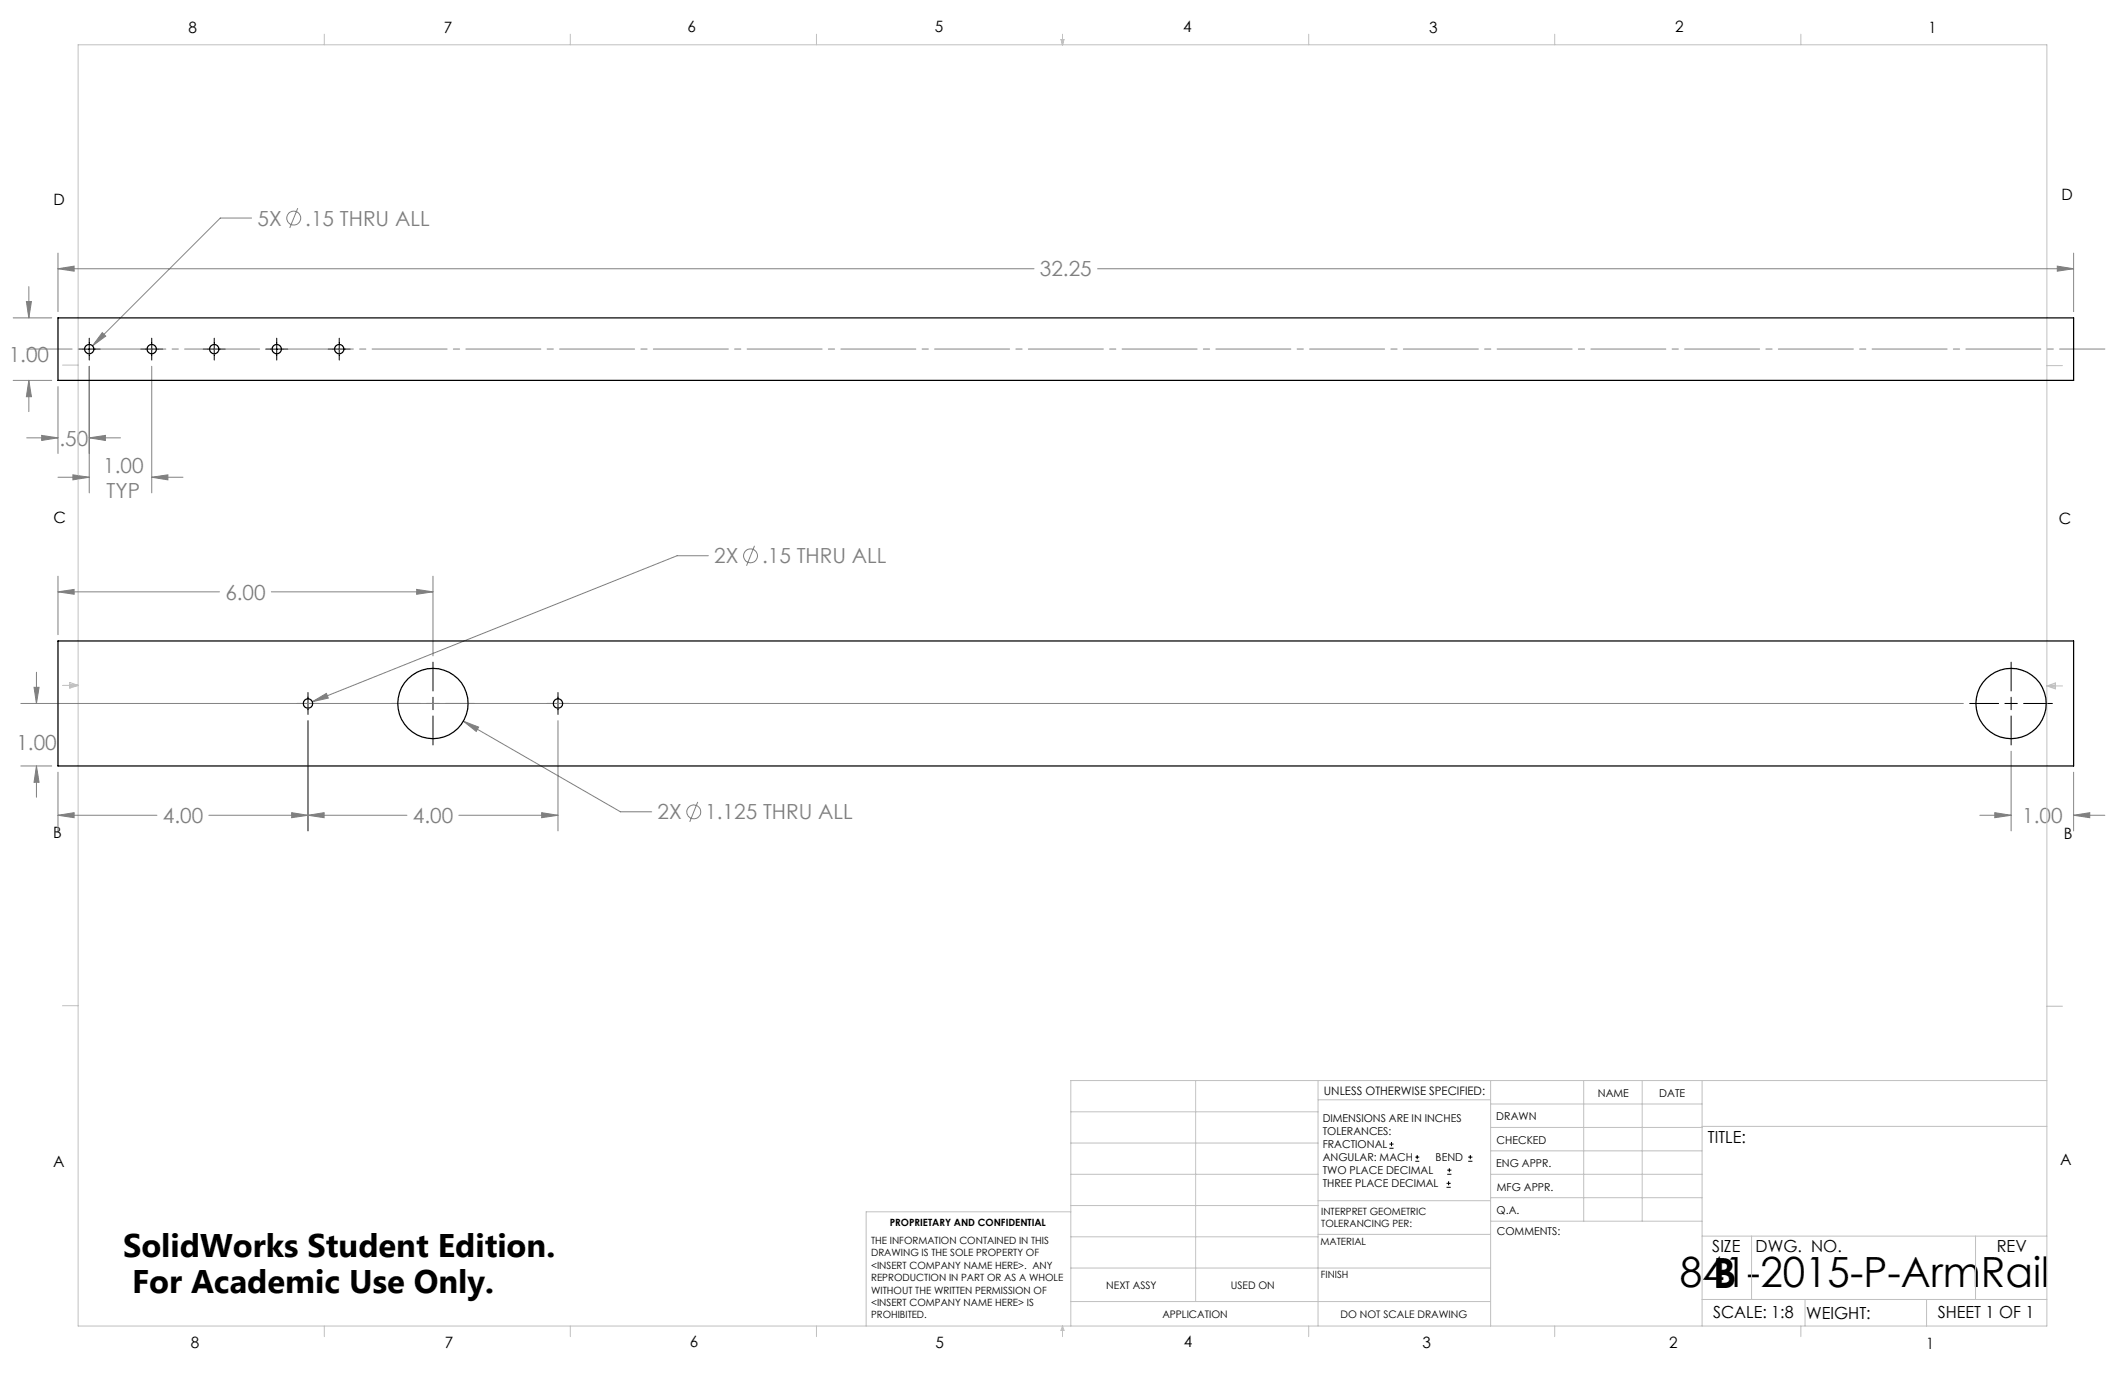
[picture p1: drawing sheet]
<svg xmlns="http://www.w3.org/2000/svg" width="432mm" height="279mm" viewBox="0 0 432 279" stroke-linecap="round" stroke-linejoin="round" font-family="sans-serif">
<g fill="none" stroke="#808080" stroke-width=".2">
<path d="M5.9 58.2v6.4M11.8 54.6l3.3-.5v1zM11.8 51.4v11.9M11.8 54.6h198.3M51.1 44.3h-6.3l-26 26M60.5 42.3l-1.6 4M223 54.6h198.4M418 54.1l3.4 .5-3.4 .5zM421.4 51.4v11.9M2.7 64.6h7.8M2.7 77.3h7.8M5.4 61.3h1l-.5 3.3z"/>
<path d="M5.9 77.3l.5 3.3h-1zM5.9 77.3v6.3M11.8 78.6v13.5M18.1 74.4v25.8M20.8 67.6l.7 .7-2.7 2zM30.8 74.4v25.8M5.4 89h6.4M8.5 88.5l3.3 .5-3.3 .5zM11.8 97h6.3M14.8 96.5l3.3 .5-3.3 .5zM18.1 89l3.3-.5v1zM18.1 89h6.4"/>
<path d="M30.8 97l3.3-.5v1zM30.8 97h6.4M11.8 117.1v11.9M84.7 119.8l3.3 .5-3.3 .5zM88 117.1v16.2M143.9 112.9h-6.3l-74.1 29.7M153.3 110.9l-1.6 4.1M6.9 139.7h1l-.5 3.2zM7.4 136.6v6.3M11.8 120.3l3.3-.5v1zM11.8 120.3h32.8M55.1 120.3h32.9"/>
<path d="M4.2 142.9h394.8M4.2 155.6h6.3M7.4 155.6l.5 3.4h-1zM7.4 155.6v6.4M11.8 156.9v11.9M62.6 146.4v22.4M63.5 142.6l2.8-1.7 .4 1zM94.2 146.5l3.1 1.2-.5 .9zM94.2 146.5l31.9 18.5h6.3M113.4 146.4v22.4M408.7 152.6v16.2M421.4 156.9v11.9"/>
<path d="M11.8 165.7l3.3-.6v1.1zM11.8 165.7h20.1M42.4 165.7h40.3M59.3 165.1l3.3 .6-3.3 .5zM62.6 165.7l3.3-.6v1.1zM93.2 165.7h20.2M110.1 165.1l3.3 .6-3.3 .5zM141.8 162.9l-1.6 4.1M402.3 165.7h6.4M405.3 165.1l3.4 .6-3.4 .5zM421.4 165.7l3.2-.6v1.1zM421.4 165.7h6.3"/>
<circle cx="59.7" cy="44.3" r="1.41"/>
<circle cx="152.5" cy="112.9" r="1.42"/>
<circle cx="141" cy="165" r="1.41"/>
</g>
<g fill="none" stroke="#000" stroke-width=".2">
<path d="M15.9 70.9h4.5M18.1 68.7v4.5M28.6 70.9h4.5M30.8 68.7v4.5M41.3 70.9h4.5M43.5 68.7v4.5M54 70.9h4.5M56.2 68.7v4.5M66.7 70.9h4.5M68.9 68.7v4.5M88 134.5v5.9M408.7 134.5v5.9"/>
<path d="M60.4 142.9h4.4M62.6 140.7v4.5M79.6 142.9h5.8M86.7 142.9h2.6M88 141.7v2.5M88 145.5v5.9M90.5 142.9h5.9M111.2 142.9h4.4M113.4 140.7v4.5M400.2 142.9h5.9M407.4 142.9h2.5M408.7 141.7v2.5"/>
<path d="M408.7 145.5v5.9M411.2 142.9h5.9M282.3 233.3h.9M282.3 232.5h.9M282.8 232.1v.8M287.6 236h.8M287.6 235.1h.8M288 234.7v.8M294.1 238.6h.8M294.1 237.8h.8M294.5 237.4v.8M298.3 236h.9"/>
<path d="M298.3 235.1h.9M298.8 234.7v.8M293.9 241.3h.9M293.9 240.5h.9M294.4 240v.8"/>
</g>
<path d="M427.7 70.9h-422.3" fill="none" stroke="#808080" stroke-width=".2" stroke-dasharray="15.2 1.3 1.3 1.3" stroke-dashoffset="6"/>
<g fill="none" stroke="#c0c0c0" stroke-width=".2">
<path d="M15.9 9.1h400v260.4h-400zM65.9 6.9v2.2M115.9 6.9v2.2M165.9 6.9v2.2M215.6 8h.6l-.3 1.1zM215.7 8l.2 1.1M215.9 6.9v2.2M216 8l-.1 1.1M265.9 6.9v2.2M315.9 6.9v2.2M365.9 6.9v2.2M12.7 74.2h3.2"/>
<path d="M415.9 74.3h3.2M12.7 139.3h3.2M14.2 139.1l1.7 .2M14.2 138.7l1.7 .6-1.7 .5zM15.9 139.3l-1.7 .3M415.9 139.4h3.2M415.9 139.4l1.8-.6v1.2zM415.9 139.4l1.8 .3M417.7 139.2l-1.8 .2M12.7 204.4h3.2M243 219.6v44.9M267.8 219.6v49.9"/>
<path d="M302.9 219.6v49.9M321.8 219.6v28.5M333.7 219.6v28.5M345.9 219.6v49.9M415.9 204.5h3.2M415.9 219.6h-198.3v49.9M217.6 238.6h50.2M217.6 232.3h50.2M217.6 225.9h50.2M267.8 223.5h35.1M302.9 233.9h43M302.9 229.1h43"/>
<path d="M302.9 224.3h43M302.9 238.6h43M345.9 228.9h70M217.6 257.7h85.3M217.6 251.3h50.2M217.6 245h50.2M217.6 246.2h-41.6v23.3M267.8 250.8h35.1M267.8 244h35.1M302.9 248.1h43M302.9 243.4h43M345.9 251.2h70"/>
<path d="M355.9 251.2v12.9M401.4 251.2v12.9M65.9 269.5v2.1M115.9 269.5v2.1M165.9 269.5v2.1M215.9 269.5v2.1M215.9 269.5l.3 .8h-.6zM217.6 264.5h85.3M265.9 269.5v2.1M315.9 269.5v2.1M345.9 264.1h70M365.9 269.5v2.1"/>
<path d="M366.8 264.1v5.4M391.5 264.1v5.4"/>
</g>
<path d="M59.3 165.1l3.3 .6-3.3 .5zM11.8 165.7l3.3-.6v1.1zM84.7 119.8l3.3 .5-3.3 .5zM11.8 120.3l3.3-.5v1zM62.6 165.7l3.3-.6v1.1zM110.1 165.1l3.3 .6-3.3 .5zM405.3 165.1l3.4 .6-3.4 .5zM421.4 165.7l3.2-.6v1.1zM6.9 139.7h1l-.5 3.2zM7.4 155.6l.5 3.4h-1zM63.5 142.6l3.2-.7-.4-1zM94.2 146.5l2.6 2.1 .5-.9zM418 54.1l3.4 .5-3.4 .5zM11.8 54.6l3.3-.5v1zM5.4 61.3h1l-.5 3.3zM5.9 77.3l.5 3.3h-1zM18.1 89l3.3-.5v1zM8.5 88.5l3.3 .5-3.3 .5zM14.8 96.5l3.3 .5-3.3 .5zM30.8 97l3.3-.5v1zM20.8 67.6l-2 2.7 2.7-2z" fill="#808080"/>
<g fill="none" stroke="#000" stroke-width=".25">
<path d="M11.8 64.6h409.6v12.7h-409.6zM11.8 130.2h409.6v25.4h-409.6z"/>
<circle cx="18.1" cy="70.9" r=".95"/>
<circle cx="30.8" cy="70.9" r=".95"/>
<circle cx="43.5" cy="70.9" r=".95"/>
<circle cx="56.2" cy="70.9" r=".95"/>
<circle cx="68.9" cy="70.9" r=".95"/>
<circle cx="62.6" cy="143" r=".96"/>
<circle cx="88" cy="143" r="7.1"/>
<circle cx="113.4" cy="143" r=".96"/>
<circle cx="408.6" cy="143" r="7.1"/>
</g>
<g font-size="8.5">
<text x="341.3" y="261.6">841-2015-P-ArmRail</text>
<text x="348.1" y="261.8">B</text>
</g>
<g font-size="6.6">
<text x="25" y="255.4">SolidWorks Student Edition.</text>
<text x="26.8" y="262.7">For Academic Use Only.</text>
</g>
<g font-size="4.2" fill="#808080">
<text x="52.3" y="45.9">5X</text>
<text x="62" y="45.9">.15 THRU ALL</text>
<text x="211.3" y="56.2">32.25</text>
<text x="1.8" y="73.6">1.00</text>
<text x="12.1" y="90.6">.50</text>
<text x="21" y="96.1">1.00</text>
<text x="21.7" y="101.1">TYP</text>
<text x="145.1" y="114.5">2X</text>
<text x="154.8" y="114.5">.15 THRU ALL</text>
<text x="45.8" y="121.8">6.00</text>
<text x="3.3" y="152.3">1.00</text>
<text x="33.1" y="167.2">4.00</text>
<text x="83.9" y="167.2">4.00</text>
<text x="133.6" y="166.5">2X</text>
<text x="143.3" y="166.5">1.125 THRU ALL</text>
<text x="410.9" y="167.2">1.00</text>
</g>
<g font-size="3.4">
<text x="347.1" y="232.3">TITLE:</text>
<text x="347.9" y="254.3">SIZE</text>
<text x="356.7" y="254.4">DWG. NO.</text>
<text x="405.7" y="254.5">REV</text>
<text x="348.1" y="267.9">SCALE: 1:8</text>
<text x="367" y="268">WEIGHT:</text>
<text x="393.8" y="267.9">SHEET 1 OF 1</text>
</g>
<g font-size="3.2">
<text x="38.3" y="6.7">8</text>
<text x="90.2" y="6.7">7</text>
<text x="139.7" y="6.5">6</text>
<text x="190" y="6.5">5</text>
<text x="240.4" y="6.5">4</text>
<text x="290.4" y="6.7">3</text>
<text x="340.4" y="6.5">2</text>
<text x="391.9" y="6.7">1</text>
<text x="10.9" y="41.6">D</text>
<text x="418.9" y="40.7">D</text>
<text x="10.9" y="106.3">C</text>
<text x="418.4" y="106.4">C</text>
<text x="10.8" y="170.2">B</text>
<text x="419.4" y="170.6">B</text>
<text x="10.8" y="237.2">A</text>
<text x="418.6" y="236.8">A</text>
<text x="38.8" y="273.8">8</text>
<text x="90.4" y="273.8">7</text>
<text x="140.2" y="273.8">6</text>
<text x="190.1" y="273.9">5</text>
<text x="240.5" y="273.8">4</text>
<text x="289" y="273.9">3</text>
<text x="339.1" y="273.8">2</text>
<text x="391.4" y="274.1">1</text>
</g>
<text font-size="2.4" x="269" y="222.4">UNLESS OTHERWISE SPECIFIED:</text>
<g font-size="2.2">
<text x="268.8" y="228">DIMENSIONS ARE IN INCHES</text>
<text x="304.1" y="227.7">DRAWN</text>
<text x="324.7" y="222.9">NAME</text>
<text x="337.2" y="222.9">DATE</text>
<text x="268.8" y="230.6">TOLERANCES:</text>
<text x="268.8" y="233.3">FRACTIONAL</text>
<text x="304.1" y="232.6">CHECKED</text>
<text x="268.8" y="236">ANGULAR: MACH</text>
<text x="268.8" y="238.6">TWO PLACE DECIMAL</text>
<text x="291.7" y="236">BEND</text>
<text x="304" y="237.2">ENG APPR.</text>
<text x="268.8" y="241.3">THREE PLACE DECIMAL</text>
<text x="304.2" y="241.9">MFG APPR.</text>
<text x="304.1" y="246.7">Q.A.</text>
<text x="304.1" y="250.9">COMMENTS:</text>
</g>
<g font-size="2.1">
<text x="224.8" y="262">NEXT ASSY</text>
<text x="250.1" y="261.9">USED ON</text>
<text x="236.2" y="267.8">APPLICATION</text>
<text x="272.4" y="267.8">DO NOT SCALE DRAWING</text>
</g>
<g font-size="2">
<text x="180.8" y="249.2">PROPRIETARY AND CONFIDENTIAL</text>
<text x="268.5" y="246.8">INTERPRET GEOMETRIC</text>
<text x="268.5" y="249.4">TOLERANCING PER:</text>
<text x="177" y="252.8">THE INFORMATION CONTAINED IN THIS</text>
<text x="177" y="255.3">DRAWING IS THE SOLE PROPERTY OF</text>
<text x="177" y="257.8">&lt;INSERT COMPANY NAME HERE&gt;. ANY</text>
<text x="268.3" y="252.9">MATERIAL</text>
<text x="177" y="260.3">REPRODUCTION IN PART OR AS A WHOLE</text>
<text x="177" y="262.9">WITHOUT THE WRITTEN PERMISSION OF</text>
<text x="268.4" y="259.7">FINISH</text>
<text x="177" y="265.4">&lt;INSERT COMPANY NAME HERE&gt; IS</text>
<text x="177" y="267.9">PROHIBITED.</text>
</g>
</svg>
